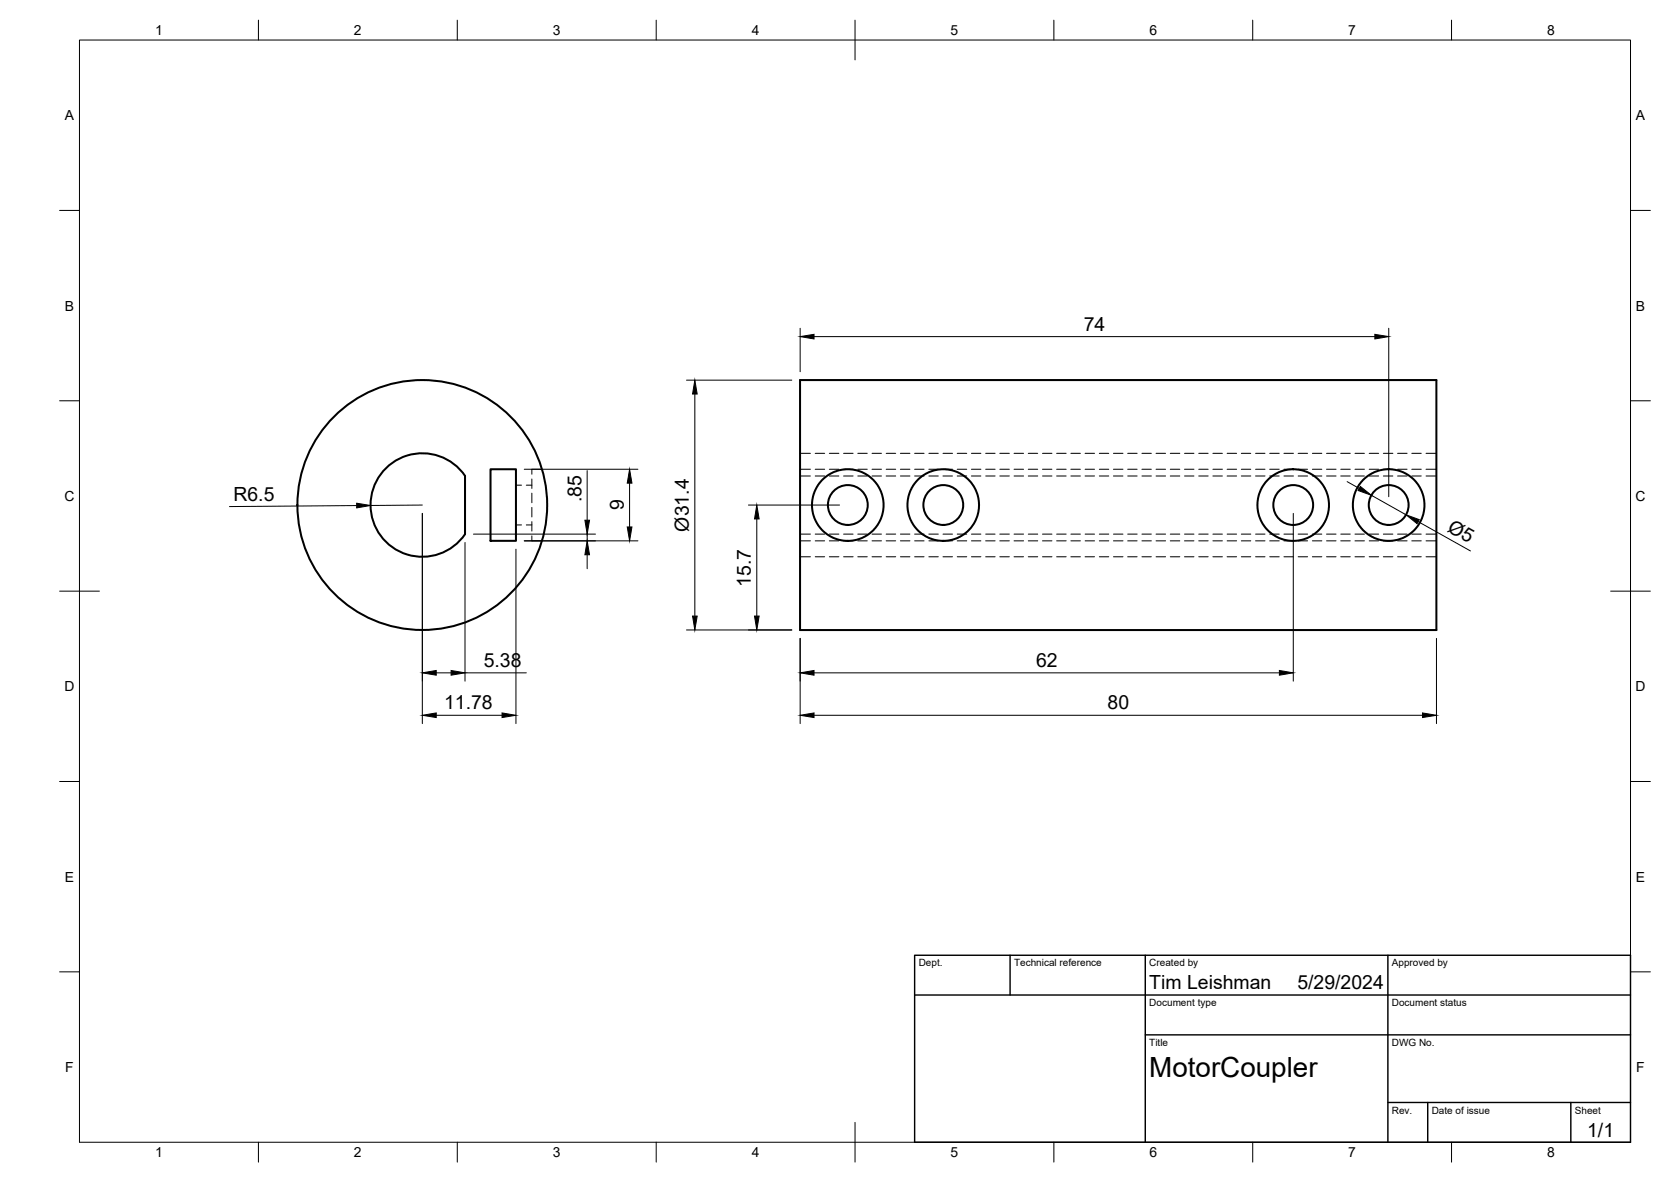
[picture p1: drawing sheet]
<svg xmlns="http://www.w3.org/2000/svg" width="420mm" height="297mm" viewBox="0 0 420 297" stroke-linecap="round" stroke-linejoin="round" font-family="sans-serif">
<!-- layer: Hidden -->
<g fill="none" stroke="#000" stroke-width=".25">
<path d="M136.3 117.9h-2.6v1.3M201.2 117.9h2.6M201.2 119.6h2.6M201.2 113.9h2.6M205 117.9h2.3M205 119.6h2.3M205 113.9h2.3M208.5 117.9h2.4M208.5 119.6h2.4M208.5 113.9h2.4M212.1 117.9h2.4M212.1 119.6h2.4"/>
<path d="M212.1 113.9h2.4M215.7 117.9h2.4M215.7 119.6h2.4M215.7 113.9h2.4M219.3 117.9h2.3M219.3 119.6h2.3M219.3 113.9h2.3M222.8 117.9h2.4M222.8 119.6h2.4M222.8 113.9h2.4M226.4 117.9h2.4M226.4 119.6h2.4"/>
<path d="M226.4 113.9h2.4M230 117.9h2.3M230 119.6h2.3M230 113.9h2.3M233.6 117.9h2.3M233.6 119.6h2.3M233.6 113.9h2.3M237.1 117.9h2.4M237.1 119.6h2.4M237.1 113.9h2.4M240.7 117.9h2.4M240.7 119.6h2.4"/>
<path d="M240.7 113.9h2.4M244.3 117.9h2.3M244.3 119.6h2.3M244.3 113.9h2.3M247.8 117.9h2.4M247.8 119.6h2.4M247.8 113.9h2.4M251.4 117.9h2.4M251.4 119.6h2.4M251.4 113.9h2.4M255 117.9h2.4M255 119.6h2.4"/>
<path d="M255 113.9h2.4M258.6 117.9h2.3M258.6 119.6h2.3M258.6 113.9h2.3M262.1 117.9h2.4M262.1 119.6h2.4M262.1 113.9h2.4M265.7 117.9h2.4M265.7 119.6h2.4M265.7 113.9h2.4M269.3 117.9h2.4M269.3 119.6h2.4"/>
<path d="M269.3 113.9h2.4M272.8 117.9h2.4M272.8 119.6h2.4M272.8 113.9h2.4M276.4 117.9h2.4M276.4 119.6h2.4M276.4 113.9h2.4M280 117.9h2.4M280 119.6h2.4M280 113.9h2.4M283.5 117.9h2.4M283.5 119.6h2.4"/>
<path d="M283.5 113.9h2.4M287.1 117.9h2.4M287.1 119.6h2.4M287.1 113.9h2.4M290.7 117.9h2.4M290.7 119.6h2.4M290.7 113.9h2.4M294.3 117.9h2.4M294.3 119.6h2.4M294.3 113.9h2.4M297.8 117.9h2.4M297.8 119.6h2.4"/>
<path d="M297.8 113.9h2.4M301.4 117.9h2.4M301.4 119.6h2.4M301.4 113.9h2.4M305 117.9h2.4M305 119.6h2.4M305 113.9h2.4M308.5 117.9h2.4M308.5 119.6h2.4M308.5 113.9h2.4M312.1 117.9h2.4M312.1 119.6h2.4"/>
<path d="M312.1 113.9h2.4M315.7 117.9h2.4M315.7 119.6h2.4M315.7 113.9h2.4M319.3 117.9h2.3M319.3 119.6h2.3M319.3 113.9h2.3M322.8 117.9h2.4M322.8 119.6h2.4M322.8 113.9h2.4M326.4 117.9h2.4M326.4 119.6h2.4"/>
<path d="M326.4 113.9h2.4M330 117.9h2.4M330 119.6h2.4M330 113.9h2.4M333.5 117.9h2.4M333.5 119.6h2.4M333.5 113.9h2.4M337.1 117.9h2.4M337.1 119.6h2.4M337.1 113.9h2.4M340.7 117.9h2.4M340.7 119.6h2.4"/>
<path d="M340.7 113.9h2.4M344.3 117.9h2.3M344.3 119.6h2.3M344.3 113.9h2.3M347.8 117.9h2.4M347.8 119.6h2.4M347.8 113.9h2.4M351.4 117.9h2.4M351.4 119.6h2.4M351.4 113.9h2.4M355 117.9h2.4M355 119.6h2.4"/>
<path d="M355 113.9h2.4M358.6 117.9h2.6M358.6 119.6h2.6M358.6 113.9h2.6M129.7 121.9h1.4M129.7 131.9h1.4M132.3 121.9h1.4M132.3 131.9h1.4M133.7 134.7v1.2h2.6M133.7 131.1v2.4M133.7 127.5v2.4M133.7 123.9v2.4"/>
<path d="M133.7 120.4v2.4M201.2 135.9h2.6M201.2 134.2h2.6M201.2 139.9h2.6M205 135.9h2.3M205 134.2h2.3M205 139.9h2.3M208.5 135.9h2.4M208.5 134.2h2.4M208.5 139.9h2.4M212.1 135.9h2.4M212.1 134.2h2.4"/>
<path d="M212.1 139.9h2.4M215.7 135.9h2.4M215.7 134.2h2.4M215.7 139.9h2.4M219.3 135.9h2.3M219.3 134.2h2.3M219.3 139.9h2.3M222.8 135.9h2.4M222.8 134.2h2.4M222.8 139.9h2.4M226.4 135.9h2.4M226.4 134.2h2.4"/>
<path d="M226.4 139.9h2.4M230 135.9h2.3M230 134.2h2.3M230 139.9h2.3M233.6 135.9h2.3M233.6 134.2h2.3M233.6 139.9h2.3M237.1 135.9h2.4M237.1 134.2h2.4M237.1 139.9h2.4M240.7 135.9h2.4M240.7 134.2h2.4"/>
<path d="M240.7 139.9h2.4M244.3 135.9h2.3M244.3 134.2h2.3M244.3 139.9h2.3M247.8 135.9h2.4M247.8 134.2h2.4M247.8 139.9h2.4M251.4 135.9h2.4M251.4 134.2h2.4M251.4 139.9h2.4M255 135.9h2.4M255 134.2h2.4"/>
<path d="M255 139.9h2.4M258.6 135.9h2.3M258.6 134.2h2.3M258.6 139.9h2.3M262.1 135.9h2.4M262.1 134.2h2.4M262.1 139.9h2.4M265.7 135.9h2.4M265.7 134.2h2.4M265.7 139.9h2.4M269.3 135.9h2.4M269.3 134.2h2.4"/>
<path d="M269.3 139.9h2.4M272.8 135.9h2.4M272.8 134.2h2.4M272.8 139.9h2.4M276.4 135.9h2.4M276.4 134.2h2.4M276.4 139.9h2.4M280 135.9h2.4M280 134.2h2.4M280 139.9h2.4M283.5 135.9h2.4M283.5 134.2h2.4"/>
<path d="M283.5 139.9h2.4M287.1 135.9h2.4M287.1 134.2h2.4M287.1 139.9h2.4M290.7 135.9h2.4M290.7 134.2h2.4M290.7 139.9h2.4M294.3 135.9h2.4M294.3 134.2h2.4M294.3 139.9h2.4M297.8 135.9h2.4M297.8 134.2h2.4"/>
<path d="M297.8 139.9h2.4M301.4 135.9h2.4M301.4 134.2h2.4M301.4 139.9h2.4M305 135.9h2.4M305 134.2h2.4M305 139.9h2.4M308.5 135.9h2.4M308.5 134.2h2.4M308.5 139.9h2.4M312.1 135.9h2.4M312.1 134.2h2.4"/>
<path d="M312.1 139.9h2.4M315.7 135.9h2.4M315.7 134.2h2.4M315.7 139.9h2.4M319.3 135.9h2.3M319.3 134.2h2.3M319.3 139.9h2.3M322.8 135.9h2.4M322.8 134.2h2.4M322.8 139.9h2.4M326.4 135.9h2.4M326.4 134.2h2.4"/>
<path d="M326.4 139.9h2.4M330 135.9h2.4M330 134.2h2.4M330 139.9h2.4M333.5 135.9h2.4M333.5 134.2h2.4M333.5 139.9h2.4M337.1 135.9h2.4M337.1 134.2h2.4M337.1 139.9h2.4M340.7 135.9h2.4M340.7 134.2h2.4"/>
<path d="M340.7 139.9h2.4M344.3 135.9h2.3M344.3 134.2h2.3M344.3 139.9h2.3M347.8 135.9h2.4M347.8 134.2h2.4M347.8 139.9h2.4M351.4 135.9h2.4M351.4 134.2h2.4M351.4 139.9h2.4M355 135.9h2.4M355 134.2h2.4"/>
<path d="M355 139.9h2.4M358.6 135.9h2.6M358.6 134.2h2.6M358.6 139.9h2.6"/>
</g>
<!-- layer: Visible -->
<g fill="none" stroke="#000" stroke-width=".51">
<path d="M201.2 95.5h160v62.8h-160zM96.9 117.8a13 13 0 0 1 20 1.8v14.6a13 13 0 0 1-19 2.8 13 13 0 0 1-1-19.2zM123.3 117.9h6.4v18h-6.4z"/>
<circle cx="106.2" cy="126.9" r="31.4"/>
<circle cx="213.2" cy="126.9" r="9"/>
<circle cx="213.2" cy="126.9" r="5"/>
<circle cx="237.2" cy="126.9" r="9"/>
<circle cx="237.2" cy="126.9" r="5"/>
<circle cx="325.2" cy="126.9" r="9"/>
<circle cx="325.2" cy="126.9" r="5"/>
<circle cx="349.2" cy="126.9" r="9"/>
<circle cx="349.2" cy="126.9" r="5"/>
</g>
<!-- layer: BORDER -->
<g fill="none" stroke="#000" stroke-width=".25">
<path d="M20 10.1h390v276.9h-390zM65 5.1v5M115 5.1v5M165 5.1v5M215 5.1v10M265 5.1v5M315 5.1v5M365 5.1v5M15 52.9h5M410 52.9h5M15 100.7h5M410 100.7h5"/>
<path d="M15 148.6h10M405 148.6h10M15 196.4h5M410 196.4h5M15 244.2h5M410 244.2h5M65 287v5M115 287v5M165 287v5M215 282.1v9.9M265 287v5M315 287v5"/>
<path d="M365 287v5"/>
</g>
<!-- layer: TITLEBLOCK -->
<path d="M230 240.1h180v46.9h-180zM230 250h180M254 240.1v9.9M288 240.1v46.9M349 240.1v46.9M288 260.1h122M349 277.1h61M359 277.1v9.9M395 277.1v9.9" fill="none" stroke="#000" stroke-width=".36"/>
<!-- layer: FD_Dimensions -->
<g fill="none" stroke="#000" stroke-width=".25">
<path d="M172.6 95.5h26.5M174.7 99v55.8M201.2 82.5v10.9M204.7 84.6h141M349.2 82.5v42.3M131.8 117.9h28.6M147.6 118.3v12.4M89.7 127l-32 .3M106.2 129v52.8M106.2 126.9l-13 .1M116.9 136.3v34.9M119 134.2h30.7"/>
<path d="M129.7 138v43.8M131.8 135.9h28.6M147.6 134.2v1.7M147.6 139.4v3.5M158.3 121.4v11M188.2 126.9h22.9M190.3 130.4v24.4M325.2 129v42.2M338.7 121l3.1 1.8M344.8 124.5l8.7 4.9M356.6 131.1l13.1 7.4M172.6 158.3h26.5"/>
<path d="M109.7 179.8h16.5M109.7 169.1h3.7M116.9 169.1h15.4M201.2 160.4v21.4M204.7 179.8h153M204.7 169.1h117M361.2 160.4v21.4"/>
</g>
<g fill="#000" stroke="#000" stroke-width=".25">
<path d="M174.7 95.5l.6 3.5h-1.2zM201.2 84.6l3.5-.6v1.2zM345.7 84l3.5 .6-3.5 .6zM89.7 126.5l3.5 .5-3.5 .6zM147.6 135.9l.6 3.5h-1.1zM147.1 130.7h1.1l-.6 3.5zM157.7 132.4h1.2l-.6 3.5zM158.3 117.9l.6 3.5h-1.2zM190.3 126.9l.6 3.5h-1.2zM342.1 122.2l2.7 2.3-3.3-1.2zM353.5 129.4l3.4 1.2-.6 1zM174.1 154.8h1.2l-.6 3.5z"/>
<path d="M189.7 154.8h1.2l-.6 3.5zM106.2 179.8l3.5-.6v1.1zM106.2 169.1l3.5-.6v1.2zM113.4 168.5l3.5 .6-3.5 .6zM126.2 179.2l3.5 .6-3.5 .5zM201.2 179.8l3.5-.6v1.1zM201.2 169.1l3.5-.6v1.2zM321.7 168.5l3.5 .6-3.5 .6zM357.7 179.2l3.5 .6-3.5 .5z"/>
</g>
<text font-size="7" x="289" y="270.6">MotorCoupler</text>
<g font-size="4.9">
<text x="272.5" y="83.2">74</text>
<text x="58.7" y="125.8">R6.5</text>
<text x="146.2" y="126.3" transform="rotate(-90 146.2 126.3)">.85</text>
<text x="156.8" y="128.3" transform="rotate(-90 156.8 128.3)">9</text>
<text x="173.2" y="133.6" transform="rotate(-90 173.2 133.6)">Ø31.4</text>
<text x="363.7" y="133.3" transform="rotate(29 363.7 133.3)">Ø5</text>
<text x="188.8" y="147.5" transform="rotate(-90 188.8 147.5)">15.7</text>
<text x="121.6" y="167.6">5.38</text>
<text x="260.5" y="167.6">62</text>
<text x="111.7" y="178.3">11.78</text>
<text x="278.5" y="178.3">80</text>
<text x="289" y="248.5">Tim Leishman</text>
<text x="326.2" y="248.5">5/29/2024</text>
<text x="399.1" y="285.7">1/1</text>
</g>
<g font-size="3.5">
<text x="39" y="8.8">1</text>
<text x="89" y="8.8">2</text>
<text x="139" y="8.8">3</text>
<text x="189" y="8.8">4</text>
<text x="239" y="8.8">5</text>
<text x="289" y="8.8">6</text>
<text x="339" y="8.8">7</text>
<text x="389" y="8.8">8</text>
<text x="16.3" y="30.2">A</text>
<text x="411.3" y="30.2">A</text>
<text x="16.3" y="78">B</text>
<text x="411.3" y="78">B</text>
<text x="16.2" y="125.9">C</text>
<text x="411.2" y="125.9">C</text>
<text x="16.2" y="173.7">D</text>
<text x="411.2" y="173.7">D</text>
<text x="16.3" y="221.6">E</text>
<text x="411.3" y="221.6">E</text>
<text x="16.4" y="269.4">F</text>
<text x="411.4" y="269.4">F</text>
<text x="39" y="290.8">1</text>
<text x="89" y="290.8">2</text>
<text x="139" y="290.8">3</text>
<text x="189" y="290.8">4</text>
<text x="239" y="290.8">5</text>
<text x="289" y="290.8">6</text>
<text x="339" y="290.8">7</text>
<text x="389" y="290.8">8</text>
</g>
<g font-size="2.5">
<text x="231" y="242.9">Dept.</text>
<text x="255" y="242.9">Technical reference</text>
<text x="289" y="242.9">Created by</text>
<text x="350" y="242.9">Approved by</text>
<text x="289" y="252.8">Document type</text>
<text x="350" y="252.8">Document status</text>
<text x="289" y="262.9">Title</text>
<text x="350" y="262.9">DWG No.</text>
<text x="350" y="279.9">Rev.</text>
<text x="360" y="279.9">Date of issue</text>
<text x="396" y="279.9">Sheet</text>
</g>
</svg>
